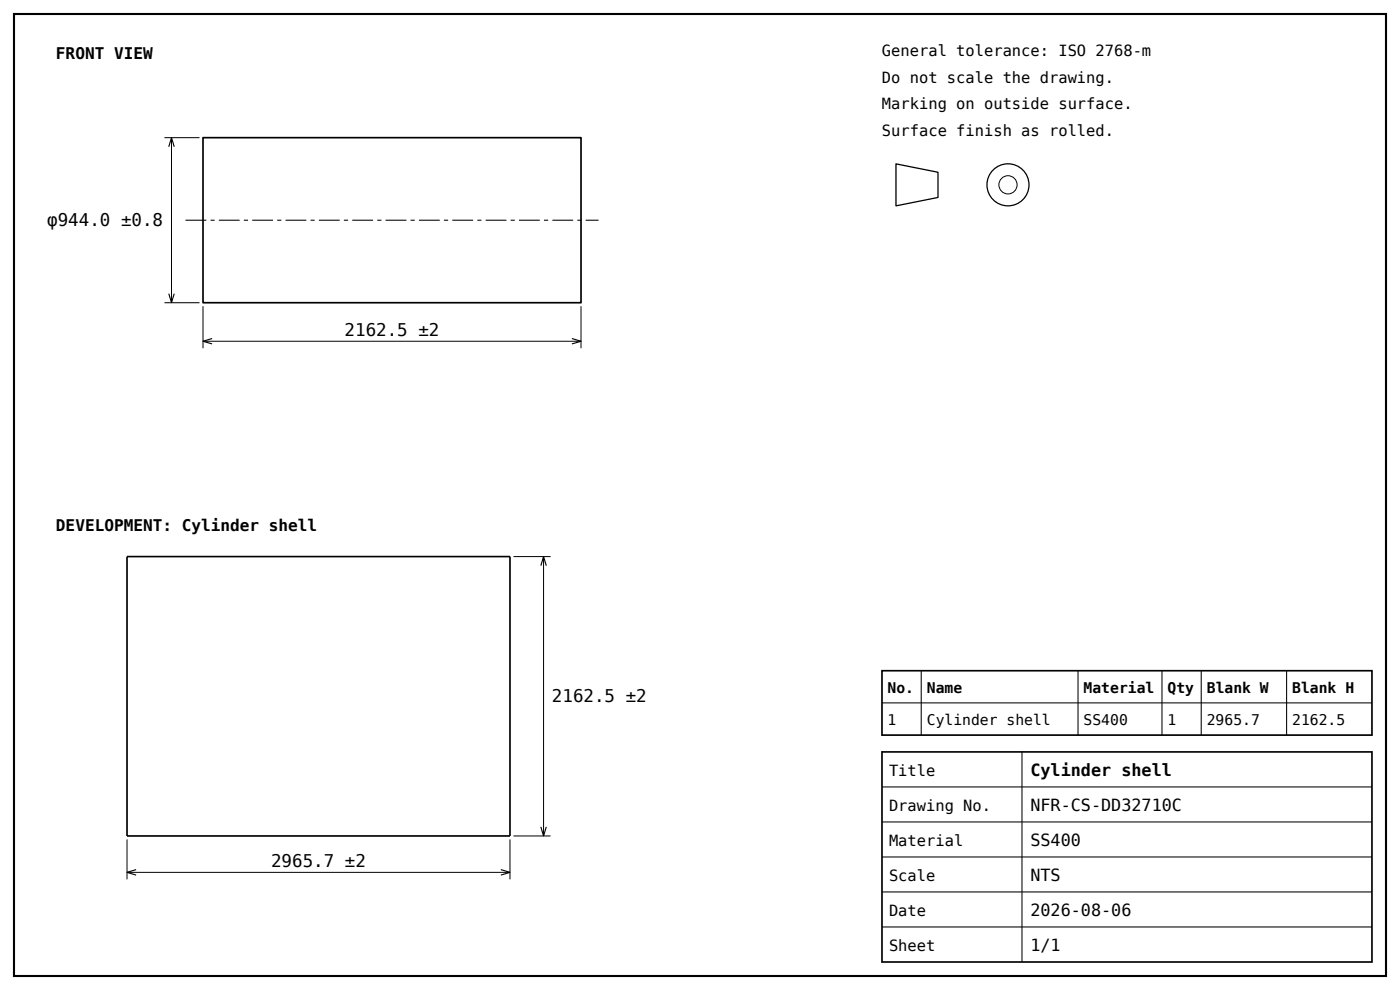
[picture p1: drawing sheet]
<svg xmlns="http://www.w3.org/2000/svg" width="622mm" height="440mm" viewBox="0 0 622 440" stroke-linecap="round" stroke-linejoin="round" font-family="sans-serif">
<path d="M6.2 6.2h609.6v427.3h-609.6z" fill="none" stroke="#000" stroke-width=".93" stroke-linecap="butt"/>
<g fill="none" stroke="#000" stroke-width=".56">
<path d="M398.1 72.8l18.7 3.7v11.2l-18.7 3.7z"/>
<circle cx="447.9" cy="82.1" r="9.3"/>
</g>
<g fill="none" stroke="#000" stroke-width=".44">
<path d="M73.1 61.1h15.5M76.2 61.1v73.4M73.1 134.5h15.5M90.2 136v18.7M258.2 136v18.7M90.2 151.6h168M228.2 247.2h16.4M241.5 247.2v124.1M56.4 372.9v17.7M226.6 372.9v17.7M228.2 371.3h16.4M56.4 387.5h170.2"/>
<circle cx="447.9" cy="82.1" r="4"/>
</g>
<path d="M90.2 61.1h168v73.4h-168zM56.4 247.2h170.2v124.1h-170.2zM391.9 297.9h217.7v28.6h-217.7zM391.9 334h217.7v93.3h-217.7z" fill="none" stroke="#000" stroke-width=".75" stroke-linecap="butt"/>
<path d="M409.3 297.9v28.6M479 297.9v28.6M516.3 297.9v28.6M533.7 297.9v28.6M571.7 297.9v28.6M391.9 312.2h217.7M454.1 334v93.3M391.9 349.5h217.7M391.9 365.1h217.7M391.9 380.7h217.7M391.9 396.2h217.7M391.9 411.7h217.7" fill="none" stroke="#000" stroke-width=".47"/>
<path d="M82.4 97.8h183.5" fill="none" stroke="#000" stroke-width=".44" stroke-dasharray="9.3 1.9 1.9 1.9" stroke-linecap="butt"/>
<path d="M75 65.2l1.2-4.1 1.2 4.1M75 130.4l1.2 4.1 1.2-4.1M94.2 150.4l-4 1.2 4 1.2M254.1 150.4l4.1 1.2-4.1 1.2M240.3 251.3l1.2-4.1 1.2 4.1M240.3 367.3l1.2 4 1.2-4M60.5 386.3l-4.1 1.2 4.1 1.2M222.5 386.3l4.1 1.2-4.1 1.2" fill="none" stroke="#000" stroke-width=".5"/>
<g font-size="7.8">
<text x="21" y="100.4">φ944.0 ±0.8</text>
<text x="153.1" y="149.1">2162.5 ±2</text>
<text x="245.2" y="311.8">2162.5 ±2</text>
<text x="120.4" y="385">2965.7 ±2</text>
</g>
<g font-size="7.5">
<text x="457.8" y="344.9">Cylinder shell</text>
<text x="457.8" y="360.4">NFR-CS-DD32710C</text>
<text x="457.8" y="376">SS400</text>
<text x="457.8" y="391.5">NTS</text>
<text x="457.8" y="407.1">2026-08-06</text>
<text x="457.8" y="422.6">1/1</text>
</g>
<g font-size="7.1">
<text x="24.9" y="26.1">FRONT VIEW</text>
<text x="24.9" y="236">DEVELOPMENT: Cylinder shell</text>
</g>
<g font-size="6.9">
<text x="391.9" y="24.9">General tolerance: ISO 2768-m</text>
<text x="391.9" y="36.7">Do not scale the drawing.</text>
<text x="391.9" y="48.5">Marking on outside surface.</text>
<text x="391.9" y="60.3">Surface finish as rolled.</text>
<text x="395" y="344.6">Title</text>
<text x="395" y="360.1">Drawing No.</text>
<text x="395" y="375.7">Material</text>
<text x="395" y="391.2">Scale</text>
<text x="395" y="406.8">Date</text>
<text x="395" y="422.3">Sheet</text>
</g>
<g font-size="6.5">
<text x="394.4" y="307.9">No.</text>
<text x="411.8" y="307.9">Name</text>
<text x="481.5" y="307.9">Material</text>
<text x="518.8" y="307.9">Qty</text>
<text x="536.2" y="307.9">Blank W</text>
<text x="574.1" y="307.9">Blank H</text>
<text x="394.4" y="322.2">1</text>
<text x="411.8" y="322.2">Cylinder shell</text>
<text x="481.5" y="322.2">SS400</text>
<text x="518.8" y="322.2">1</text>
<text x="536.2" y="322.2">2965.7</text>
<text x="574.1" y="322.2">2162.5</text>
</g>
</svg>
